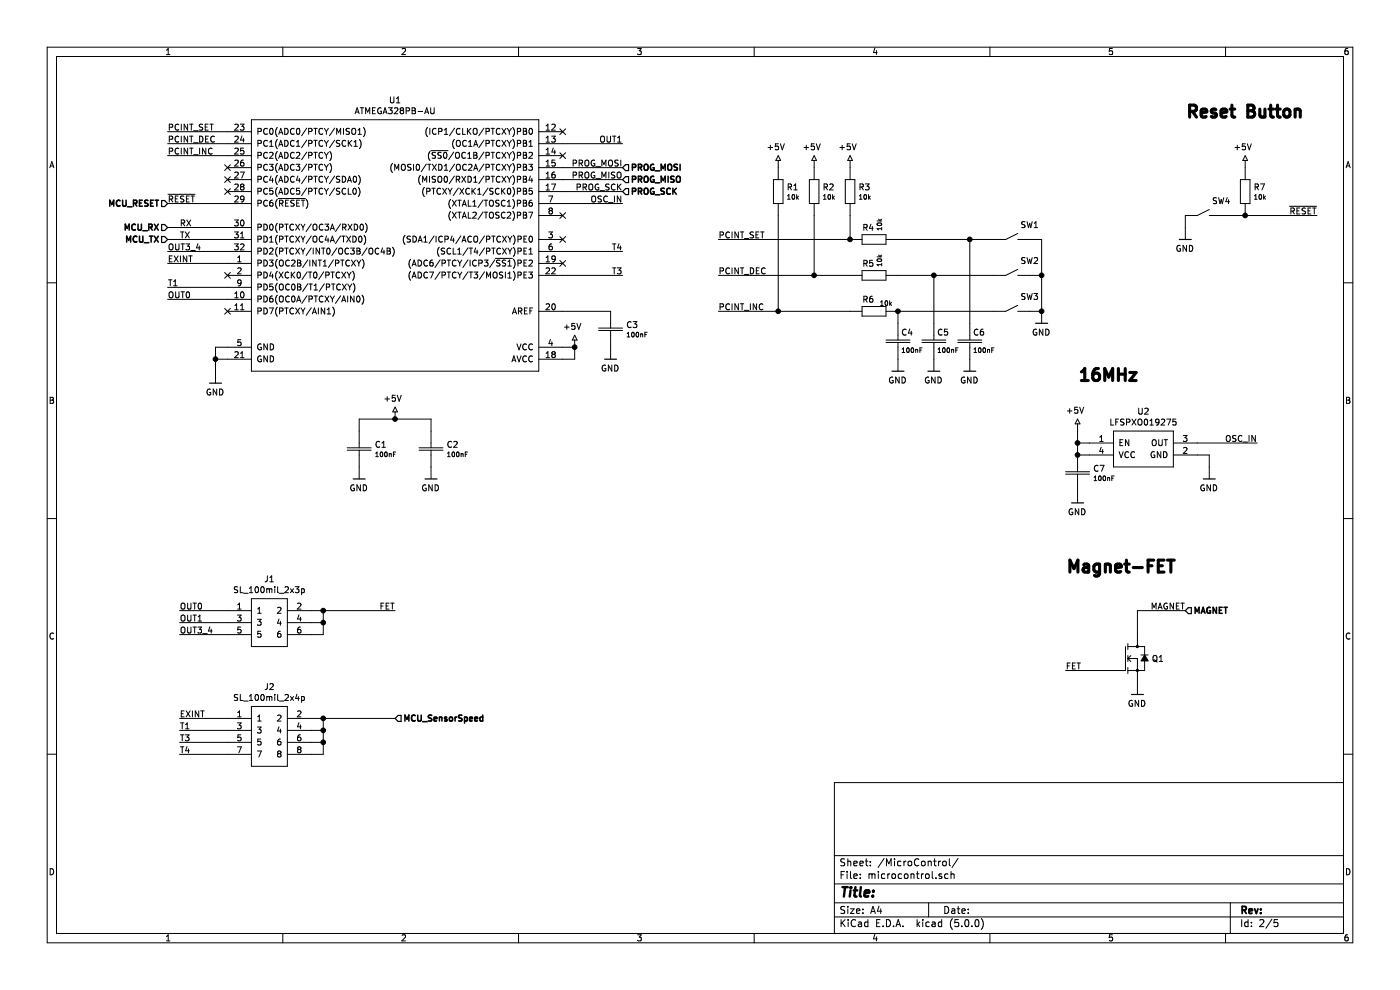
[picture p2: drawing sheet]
EESchema Schematic File Version 4
LIBS:wirbelstrombremse_regler-cache
EELAYER 29 0
EELAYER END
$Descr A4 11693 8268
encoding utf-8
Sheet 2 5
Title ""
Date ""
Rev ""
Comp ""
Comment1 ""
Comment2 ""
Comment3 ""
Comment4 ""
$EndDescr
Wire Wire Line
	2600 6300 2700 6300
Wire Wire Line
	2700 6200 2600 6200
Connection ~ 2700 6200
Wire Wire Line
	2700 6200 2700 6300
Wire Wire Line
	2600 6100 2700 6100
Connection ~ 2700 6100
Wire Wire Line
	2700 6100 2700 6200
Wire Wire Line
	2600 6000 2700 6000
Wire Wire Line
	2700 6000 2700 6100
Text Label 1500 6200 0    50   ~ 0
T3
Text Label 1500 6300 0    50   ~ 0
T4
Wire Wire Line
	1500 6200 1900 6200
Wire Wire Line
	1500 6300 1900 6300
Text Label 1500 6100 0    50   ~ 0
T1
Text Label 1500 6000 0    50   ~ 0
EXINT
Wire Wire Line
	1500 6000 1900 6000
Wire Wire Line
	1500 6100 1900 6100
$Comp
L kicad_joelvonrotz_connector:SL_100mil_2x4p J?
U 1 1
P 2100 5900
AR Path="/5C252517" Ref="J?"  Part="1" 
AR Path="/5C22DAA4/5C252517" Ref="J2"  Part="1" 
F 0 "J2" H 2250 6065 50  0000 C CNN
F 1 "SL_100mil_2x4p" H 2250 5974 50  0000 C CNN
F 2 "MECHANICAL:SL_100MIL_2x4p" H 1100 7000 50  0001 L TNN
F 3 "https://www.mouser.ch/datasheet/2/527/tsw_th-1346766.pdf" H 1100 7600 50  0001 L TNN
F 4 "TSW-104-07-F-D" H 1100 7100 50  0001 L TNN "ValueSymbol"
F 5 "SAM8996-ND" H 1100 7400 50  0001 L TNN "DigikeyNumber"
F 6 "200-TSW10407FD" H 1100 7300 50  0001 L TNN "MouserNumber"
F 7 "2856907" H 1100 7500 50  0001 L TNN "FarnellNumber"
	1    2100 5900
	1    0    0    -1  
$EndComp
Wire Wire Line
	3300 6000 2700 6000
Connection ~ 2700 6000
Text Label 3300 5100 2    50   ~ 0
FET
Wire Wire Line
	2600 5100 2700 5100
Wire Wire Line
	2600 5200 2700 5200
Wire Wire Line
	2700 5200 2700 5100
Connection ~ 2700 5100
Wire Wire Line
	2700 5100 3300 5100
Wire Wire Line
	2600 5300 2700 5300
Wire Wire Line
	2700 5300 2700 5200
Connection ~ 2700 5200
Text Label 1500 5100 0    50   ~ 0
OUT0
Wire Wire Line
	1500 5100 1900 5100
Text Label 1500 5200 0    50   ~ 0
OUT1
Wire Wire Line
	1500 5200 1900 5200
Text Label 1500 5300 0    50   ~ 0
OUT3_4
Wire Wire Line
	1500 5300 1900 5300
$Comp
L kicad_joelvonrotz_power:+5V #PWR?
U 1 1
P 4800 2900
AR Path="/5C25BBAD" Ref="#PWR?"  Part="1" 
AR Path="/5C22DAA4/5C25BBAD" Ref="#PWR0101"  Part="1" 
F 0 "#PWR0101" H 4800 3070 50  0001 C CNN
F 1 "+5V" H 4780 3073 50  0000 C CNN
F 2 "" H 4800 3100 50  0001 C CNN
F 3 "" H 4800 3100 50  0001 C CNN
	1    4800 2900
	1    0    0    -1  
$EndComp
$Comp
L kicad_joelvonrotz_power:GND #PWR?
U 1 1
P 1800 3100
AR Path="/5C25BBB3" Ref="#PWR?"  Part="1" 
AR Path="/5C22DAA4/5C25BBB3" Ref="#PWR0102"  Part="1" 
F 0 "#PWR0102" H 2000 3200 50  0001 C CNN
F 1 "GND" H 1796 2925 50  0000 C CNN
F 2 "" H 1800 3300 50  0001 C CNN
F 3 "" H 1800 3300 50  0001 C CNN
	1    1800 3100
	1    0    0    -1  
$EndComp
Wire Wire Line
	1800 3100 1800 3000
Wire Wire Line
	1800 2900 1900 2900
Wire Wire Line
	1900 3000 1800 3000
Connection ~ 1800 3000
Wire Wire Line
	1800 3000 1800 2900
Wire Wire Line
	4700 2900 4800 2900
Wire Wire Line
	4700 3000 4800 3000
Wire Wire Line
	4800 3000 4800 2900
Connection ~ 4800 2900
$Comp
L kicad_joelvonrotz_IC:ATMEGA328PB-AU U?
U 1 1
P 2100 1000
AR Path="/5C25BBC6" Ref="U?"  Part="1" 
AR Path="/5C22DAA4/5C25BBC6" Ref="U1"  Part="1" 
F 0 "U1" H 3300 1165 50  0000 C CNN
F 1 "ATMEGA328PB-AU" H 3300 1074 50  0000 C CNN
F 2 "IC:TQFP32_7x7_800" H 1100 2300 50  0001 L TNN
F 3 "http://ww1.microchip.com/downloads/en/DeviceDoc/40001906C.pdf" H 1100 2700 50  0001 L TNN
F 4 "ATMEGA328PB-AU" H 1100 2400 50  0001 L TNN "ValueSymbol"
F 5 "ATMEGA328PB-AURCT-ND" H 1100 2500 50  0001 L TNN "DigikeyNumber"
F 6 "556-ATMEGA328PB-AU" H 1100 2600 50  0001 L TNN "MouserNumber"
F 7 "2523203" H 1100 2200 50  0001 L TNN "FarnellNumber"
	1    2100 1000
	1    0    0    -1  
$EndComp
Text Label 5200 2300 2    50   ~ 0
T3
Text Label 5200 2100 2    50   ~ 0
T4
Text Label 1400 2400 0    50   ~ 0
T1
Text Label 1400 2200 0    50   ~ 0
EXINT
Wire Wire Line
	1400 2200 1900 2200
Wire Wire Line
	1400 2400 1900 2400
Wire Wire Line
	4700 2300 5200 2300
Wire Wire Line
	4700 2100 5200 2100
Text Label 1400 2500 0    50   ~ 0
OUT0
Wire Wire Line
	1400 2500 1900 2500
Text Label 5200 1200 2    50   ~ 0
OUT1
Wire Wire Line
	5200 1200 4700 1200
Text Label 1400 2100 0    50   ~ 0
OUT3_4
Wire Wire Line
	1400 2100 1900 2100
NoConn ~ 4700 2200
NoConn ~ 1900 2600
NoConn ~ 1900 2300
$Comp
L kicad_joelvonrotz_passive:CAP_100nF_0603 C?
U 1 1
P 5100 2700
AR Path="/5C25BBE5" Ref="C?"  Part="1" 
AR Path="/5C22DAA4/5C25BBE5" Ref="C3"  Part="1" 
F 0 "C3" V 5112 2828 50  0000 L CNN
F 1 "CAP_100nF_0603" H 4100 3565 50  0001 L TNN
F 2 "PASSIVES:CAP_0603" H 4100 4300 50  0001 L TNN
F 3 "https://www.farnell.com/datasheets/1958469.pdf" H 4100 4400 50  0001 L TNN
F 4 "885012206020" H 4100 4100 50  0001 L TNN "ValueSymbol"
F 5 "732-7939-1-ND" H 4100 3700 50  0001 L TNN "DigikeyNumber"
F 6 "710-885012206020" H 4100 3800 50  0001 L TNN "MouserNumber"
F 7 "2495168" H 4100 3900 50  0001 L TNN "FarnellNumber"
F 8 "100nF" V 5195 2828 39  0000 L CNN "resistance"
	1    5100 2700
	0    1    1    0   
$EndComp
$Comp
L kicad_joelvonrotz_passive:CAP_100nF_0603 C?
U 1 1
P 3000 3700
AR Path="/5C25BBF0" Ref="C?"  Part="1" 
AR Path="/5C22DAA4/5C25BBF0" Ref="C1"  Part="1" 
F 0 "C1" V 3012 3828 50  0000 L CNN
F 1 "CAP_100nF_0603" H 2000 4565 50  0001 L TNN
F 2 "PASSIVES:CAP_0603" H 2000 5300 50  0001 L TNN
F 3 "https://www.farnell.com/datasheets/1958469.pdf" H 2000 5400 50  0001 L TNN
F 4 "885012206020" H 2000 5100 50  0001 L TNN "ValueSymbol"
F 5 "732-7939-1-ND" H 2000 4700 50  0001 L TNN "DigikeyNumber"
F 6 "710-885012206020" H 2000 4800 50  0001 L TNN "MouserNumber"
F 7 "2495168" H 2000 4900 50  0001 L TNN "FarnellNumber"
F 8 "100nF" V 3095 3828 39  0000 L CNN "resistance"
	1    3000 3700
	0    1    1    0   
$EndComp
$Comp
L kicad_joelvonrotz_passive:CAP_100nF_0603 C?
U 1 1
P 3600 3700
AR Path="/5C25BBFB" Ref="C?"  Part="1" 
AR Path="/5C22DAA4/5C25BBFB" Ref="C2"  Part="1" 
F 0 "C2" V 3612 3828 50  0000 L CNN
F 1 "CAP_100nF_0603" H 2600 4565 50  0001 L TNN
F 2 "PASSIVES:CAP_0603" H 2600 5300 50  0001 L TNN
F 3 "https://www.farnell.com/datasheets/1958469.pdf" H 2600 5400 50  0001 L TNN
F 4 "885012206020" H 2600 5100 50  0001 L TNN "ValueSymbol"
F 5 "732-7939-1-ND" H 2600 4700 50  0001 L TNN "DigikeyNumber"
F 6 "710-885012206020" H 2600 4800 50  0001 L TNN "MouserNumber"
F 7 "2495168" H 2600 4900 50  0001 L TNN "FarnellNumber"
F 8 "100nF" V 3695 3828 39  0000 L CNN "resistance"
	1    3600 3700
	0    1    1    0   
$EndComp
$Comp
L kicad_joelvonrotz_power:GND #PWR?
U 1 1
P 5100 2900
AR Path="/5C25BC01" Ref="#PWR?"  Part="1" 
AR Path="/5C22DAA4/5C25BC01" Ref="#PWR0103"  Part="1" 
F 0 "#PWR0103" H 5300 3000 50  0001 C CNN
F 1 "GND" H 5096 2725 50  0000 C CNN
F 2 "" H 5100 3100 50  0001 C CNN
F 3 "" H 5100 3100 50  0001 C CNN
	1    5100 2900
	1    0    0    -1  
$EndComp
$Comp
L kicad_joelvonrotz_power:GND #PWR?
U 1 1
P 3000 3900
AR Path="/5C25BC07" Ref="#PWR?"  Part="1" 
AR Path="/5C22DAA4/5C25BC07" Ref="#PWR0104"  Part="1" 
F 0 "#PWR0104" H 3200 4000 50  0001 C CNN
F 1 "GND" H 2996 3725 50  0000 C CNN
F 2 "" H 3000 4100 50  0001 C CNN
F 3 "" H 3000 4100 50  0001 C CNN
	1    3000 3900
	1    0    0    -1  
$EndComp
$Comp
L kicad_joelvonrotz_power:GND #PWR?
U 1 1
P 3600 3900
AR Path="/5C25BC0D" Ref="#PWR?"  Part="1" 
AR Path="/5C22DAA4/5C25BC0D" Ref="#PWR0105"  Part="1" 
F 0 "#PWR0105" H 3800 4000 50  0001 C CNN
F 1 "GND" H 3596 3725 50  0000 C CNN
F 2 "" H 3600 4100 50  0001 C CNN
F 3 "" H 3600 4100 50  0001 C CNN
	1    3600 3900
	1    0    0    -1  
$EndComp
$Comp
L kicad_joelvonrotz_power:+5V #PWR?
U 1 1
P 3300 3500
AR Path="/5C25BC13" Ref="#PWR?"  Part="1" 
AR Path="/5C22DAA4/5C25BC13" Ref="#PWR0106"  Part="1" 
F 0 "#PWR0106" H 3300 3670 50  0001 C CNN
F 1 "+5V" H 3280 3673 50  0000 C CNN
F 2 "" H 3300 3700 50  0001 C CNN
F 3 "" H 3300 3700 50  0001 C CNN
	1    3300 3500
	1    0    0    -1  
$EndComp
Wire Wire Line
	3000 3500 3000 3600
Wire Wire Line
	3000 3500 3300 3500
Wire Wire Line
	3600 3600 3600 3500
Wire Wire Line
	3600 3500 3300 3500
Connection ~ 3300 3500
Wire Wire Line
	5100 2600 4700 2600
Wire Wire Line
	5200 1700 4700 1700
NoConn ~ 4700 1800
Wire Wire Line
	5200 1600 4700 1600
Wire Wire Line
	5200 1400 4700 1400
Wire Wire Line
	5200 1500 4700 1500
Text Label 1400 1700 0    50   ~ 0
~RESET~
Wire Wire Line
	1400 1700 1900 1700
NoConn ~ 4700 2000
NoConn ~ 4700 1300
NoConn ~ 4700 1100
Text Label 1400 1200 0    50   ~ 0
PCINT_DEC
Wire Wire Line
	1400 1200 1900 1200
Text Label 1400 1100 0    50   ~ 0
PCINT_SET
Wire Wire Line
	1400 1100 1900 1100
Text Label 1400 1300 0    50   ~ 0
PCINT_INC
Wire Wire Line
	1400 1300 1900 1300
$Comp
L kicad_joelvonrotz_IC:OSZ_LFSPXO019275 U?
U 1 1
P 9600 3700
AR Path="/5C266292" Ref="U?"  Part="1" 
AR Path="/5C22DAA4/5C266292" Ref="U2"  Part="1" 
F 0 "U2" H 9550 3965 50  0000 C CNN
F 1 "OSZ_LFSPXO019275" H 8600 4565 50  0001 L TNN
F 2 "DISCRETES:IQD_CFPS-72" H 8600 5300 50  0001 L TNN
F 3 "https://www.farnell.com/datasheets/1853027.pdf" H 8600 5400 50  0001 L TNN
F 4 "LFSPXO019275" H 9550 3874 50  0000 C CNN "ValueSymbol"
F 5 "1923-1114-1-ND" H 8600 4700 50  0001 L TNN "DigikeyNumber"
F 6 "449-LFSPXO019275REEL" H 8600 4800 50  0001 L TNN "MouserNumber"
F 7 "2449457" H 8600 4900 50  0001 L TNN "FarnellNumber"
	1    9600 3700
	1    0    0    -1  
$EndComp
$Comp
L kicad_joelvonrotz_power:+5V #PWR?
U 1 1
P 9000 3600
AR Path="/5C266298" Ref="#PWR?"  Part="1" 
AR Path="/5C22DAA4/5C266298" Ref="#PWR0107"  Part="1" 
F 0 "#PWR0107" H 9000 3770 50  0001 C CNN
F 1 "+5V" H 8980 3773 50  0000 C CNN
F 2 "" H 9000 3800 50  0001 C CNN
F 3 "" H 9000 3800 50  0001 C CNN
	1    9000 3600
	1    0    0    -1  
$EndComp
Wire Wire Line
	9000 3600 9000 3700
Wire Wire Line
	9000 3800 9100 3800
Wire Wire Line
	9100 3700 9000 3700
Connection ~ 9000 3700
Wire Wire Line
	9000 3700 9000 3800
$Comp
L kicad_joelvonrotz_power:GND #PWR?
U 1 1
P 10100 3900
AR Path="/5C2662A3" Ref="#PWR?"  Part="1" 
AR Path="/5C22DAA4/5C2662A3" Ref="#PWR0108"  Part="1" 
F 0 "#PWR0108" H 10300 4000 50  0001 C CNN
F 1 "GND" H 10096 3725 50  0000 C CNN
F 2 "" H 10100 4100 50  0001 C CNN
F 3 "" H 10100 4100 50  0001 C CNN
	1    10100 3900
	1    0    0    -1  
$EndComp
Wire Wire Line
	10100 3900 10100 3800
Wire Wire Line
	10100 3800 10000 3800
Text Label 10500 3700 2    50   ~ 0
OSC_IN
Wire Wire Line
	10500 3700 10000 3700
$Comp
L kicad_joelvonrotz_passive:CAP_100nF_0603 C?
U 1 1
P 9000 3900
AR Path="/5C2662B2" Ref="C?"  Part="1" 
AR Path="/5C22DAA4/5C2662B2" Ref="C7"  Part="1" 
F 0 "C7" V 9012 4028 50  0000 L CNN
F 1 "CAP_100nF_0603" H 8000 4765 50  0001 L TNN
F 2 "PASSIVES:CAP_0603" H 8000 5500 50  0001 L TNN
F 3 "https://www.farnell.com/datasheets/1958469.pdf" H 8000 5600 50  0001 L TNN
F 4 "885012206020" H 8000 5300 50  0001 L TNN "ValueSymbol"
F 5 "732-7939-1-ND" H 8000 4900 50  0001 L TNN "DigikeyNumber"
F 6 "710-885012206020" H 8000 5000 50  0001 L TNN "MouserNumber"
F 7 "2495168" H 8000 5100 50  0001 L TNN "FarnellNumber"
F 8 "100nF" V 9095 4028 39  0000 L CNN "resistance"
	1    9000 3900
	0    1    1    0   
$EndComp
$Comp
L kicad_joelvonrotz_power:GND #PWR?
U 1 1
P 9000 4100
AR Path="/5C2662B8" Ref="#PWR?"  Part="1" 
AR Path="/5C22DAA4/5C2662B8" Ref="#PWR0109"  Part="1" 
F 0 "#PWR0109" H 9200 4200 50  0001 C CNN
F 1 "GND" H 8996 3925 50  0000 C CNN
F 2 "" H 9000 4300 50  0001 C CNN
F 3 "" H 9000 4300 50  0001 C CNN
	1    9000 4100
	1    0    0    -1  
$EndComp
Connection ~ 9000 3800
Text Notes 9000 3200 0    100  ~ 20
16MHz
Text Label 8900 5600 0    50   ~ 0
FET
Wire Wire Line
	8900 5600 9300 5600
$Comp
L kicad_joelvonrotz_power:GND #PWR?
U 1 1
P 9500 5700
AR Path="/5C27523D" Ref="#PWR?"  Part="1" 
AR Path="/5C22DAA4/5C27523D" Ref="#PWR0110"  Part="1" 
F 0 "#PWR0110" H 9700 5800 50  0001 C CNN
F 1 "GND" H 9496 5525 50  0000 C CNN
F 2 "" H 9500 5900 50  0001 C CNN
F 3 "" H 9500 5900 50  0001 C CNN
	1    9500 5700
	1    0    0    -1  
$EndComp
Text Label 9900 5100 2    50   ~ 0
MAGNET
Wire Wire Line
	9500 5100 9500 5300
Wire Wire Line
	9500 5100 9900 5100
$Comp
L kicad_joelvonrotz_discretes:MOSFET_CPH6442 Q?
U 1 1
P 9400 5600
AR Path="/5C27524A" Ref="Q?"  Part="1" 
AR Path="/5C22DAA4/5C27524A" Ref="Q1"  Part="1" 
F 0 "Q1" H 9618 5700 50  0000 L CNN
F 1 "MOSFET_CPH6442" H 8400 6465 50  0001 L TNN
F 2 "DISCRETES:ONSEMI_318BD" H 8400 7200 50  0001 L TNN
F 3 "https://www.onsemi.com/pub/Collateral/CPH6442-D.PDF" H 8400 7300 50  0001 L TNN
F 4 "CPH6442-TL-WOSCT-ND" H 8400 7000 50  0001 L TNN "ValueSymbol"
F 5 "CPH6442-TL-WOSCT-ND" H 8400 6600 50  0001 L TNN "DigikeyNumber"
F 6 "863-CPH6442-TL-W" H 8400 6700 50  0001 L TNN "MouserNumber"
F 7 "2845360" H 8400 6800 50  0001 L TNN "FarnellNumber"
	1    9400 5600
	1    0    0    -1  
$EndComp
Text Notes 8900 4800 0    100  ~ 20
Magnet-FET
$Comp
L kicad_joelvonrotz_passive:RES_10k_0603 R7
U 1 1
P 10400 1500
F 0 "R7" V 10462 1568 50  0000 L CNN
F 1 "RES_10k_0603" H 9400 2400 50  0001 L TNN
F 2 "PASSIVES:RES_0603" H 9400 3100 50  0001 L TNN
F 3 "http://www.yageo.com/documents/recent/PYu-RC_Group_51_RoHS_L_9.pdf" H 9400 3200 50  0001 L TNN
F 4 "RC0603FR-0710KL" H 9400 2900 50  0001 L TNN "ValueSymbol"
F 5 "311-10.0KHRCT-ND" H 9400 2500 50  0001 L TNN "DigikeyNumber"
F 6 "603-RC0603FR-0710KL" H 9400 2600 50  0001 L TNN "MouserNumber"
F 7 "9238603" H 9400 2700 50  0001 L TNN "FarnellNumber"
F 8 "10k" V 10545 1568 39  0000 L CNN "resistance"
	1    10400 1500
	0    1    1    0   
$EndComp
$Comp
L kicad_joelvonrotz_power:+5V #PWR?
U 1 1
P 10400 1400
AR Path="/5C2B7BD8" Ref="#PWR?"  Part="1" 
AR Path="/5C22DAA4/5C2B7BD8" Ref="#PWR0111"  Part="1" 
F 0 "#PWR0111" H 10400 1570 50  0001 C CNN
F 1 "+5V" H 10380 1573 50  0000 C CNN
F 2 "" H 10400 1600 50  0001 C CNN
F 3 "" H 10400 1600 50  0001 C CNN
	1    10400 1400
	1    0    0    -1  
$EndComp
$Comp
L kicad_joelvonrotz_power:GND #PWR?
U 1 1
P 9900 1900
AR Path="/5C2B9CB5" Ref="#PWR?"  Part="1" 
AR Path="/5C22DAA4/5C2B9CB5" Ref="#PWR0112"  Part="1" 
F 0 "#PWR0112" H 10100 2000 50  0001 C CNN
F 1 "GND" H 9896 1725 50  0000 C CNN
F 2 "" H 9900 2100 50  0001 C CNN
F 3 "" H 9900 2100 50  0001 C CNN
	1    9900 1900
	1    0    0    -1  
$EndComp
$Comp
L kicad_joelvonrotz_mechanical:BUT_B3F-1022 SW4
U 1 1
P 10000 1800
F 0 "SW4" H 10200 1923 50  0000 C CNN
F 1 "BUT_B3F-1022" H 9000 2665 50  0001 L TNN
F 2 "MECHANICAL:BUT_B3F-10XX" H 9000 3400 50  0001 L TNN
F 3 "https://omronfs.omron.com/en_US/ecb/products/pdf/en-b3f.pdf" H 9000 3500 50  0001 L TNN
F 4 "B3F-1022" H 9000 3200 50  0001 L TNN "ValueSymbol"
F 5 "SW403-ND" H 9000 2800 50  0001 L TNN "DigikeyNumber"
F 6 "653-B3F-1022" H 9000 2900 50  0001 L TNN "MouserNumber"
F 7 "1829495" H 9000 3000 50  0001 L TNN "FarnellNumber"
	1    10000 1800
	1    0    0    -1  
$EndComp
Wire Wire Line
	9900 1900 9900 1800
Wire Wire Line
	10200 1800 10400 1800
Connection ~ 10400 1800
Text Label 11000 1800 2    50   ~ 0
~RESET~
Wire Wire Line
	10400 1800 11000 1800
Text Notes 9900 1000 0    100  ~ 20
Reset Button
NoConn ~ 1900 1400
NoConn ~ 1900 1500
NoConn ~ 1900 1600
Text Label 6000 2300 0    50   ~ 0
PCINT_DEC
Text Label 6000 2000 0    50   ~ 0
PCINT_SET
Text Label 6000 2600 0    50   ~ 0
PCINT_INC
$Comp
L kicad_joelvonrotz_mechanical:BUT_B3F-1022 SW3
U 1 1
P 8400 2600
F 0 "SW3" H 8600 2723 50  0000 C CNN
F 1 "BUT_B3F-1022" H 7400 3465 50  0001 L TNN
F 2 "MECHANICAL:BUT_B3F-10XX" H 7400 4200 50  0001 L TNN
F 3 "https://omronfs.omron.com/en_US/ecb/products/pdf/en-b3f.pdf" H 7400 4300 50  0001 L TNN
F 4 "B3F-1022" H 7400 4000 50  0001 L TNN "ValueSymbol"
F 5 "SW403-ND" H 7400 3600 50  0001 L TNN "DigikeyNumber"
F 6 "653-B3F-1022" H 7400 3700 50  0001 L TNN "MouserNumber"
F 7 "1829495" H 7400 3800 50  0001 L TNN "FarnellNumber"
	1    8400 2600
	1    0    0    -1  
$EndComp
$Comp
L kicad_joelvonrotz_mechanical:BUT_B3F-1022 SW1
U 1 1
P 8400 2000
F 0 "SW1" H 8600 2123 50  0000 C CNN
F 1 "BUT_B3F-1022" H 7400 2865 50  0001 L TNN
F 2 "MECHANICAL:BUT_B3F-10XX" H 7400 3600 50  0001 L TNN
F 3 "https://omronfs.omron.com/en_US/ecb/products/pdf/en-b3f.pdf" H 7400 3700 50  0001 L TNN
F 4 "B3F-1022" H 7400 3400 50  0001 L TNN "ValueSymbol"
F 5 "SW403-ND" H 7400 3000 50  0001 L TNN "DigikeyNumber"
F 6 "653-B3F-1022" H 7400 3100 50  0001 L TNN "MouserNumber"
F 7 "1829495" H 7400 3200 50  0001 L TNN "FarnellNumber"
	1    8400 2000
	1    0    0    -1  
$EndComp
$Comp
L kicad_joelvonrotz_mechanical:BUT_B3F-1022 SW2
U 1 1
P 8400 2300
F 0 "SW2" H 8600 2423 50  0000 C CNN
F 1 "BUT_B3F-1022" H 7400 3165 50  0001 L TNN
F 2 "MECHANICAL:BUT_B3F-10XX" H 7400 3900 50  0001 L TNN
F 3 "https://omronfs.omron.com/en_US/ecb/products/pdf/en-b3f.pdf" H 7400 4000 50  0001 L TNN
F 4 "B3F-1022" H 7400 3700 50  0001 L TNN "ValueSymbol"
F 5 "SW403-ND" H 7400 3300 50  0001 L TNN "DigikeyNumber"
F 6 "653-B3F-1022" H 7400 3400 50  0001 L TNN "MouserNumber"
F 7 "1829495" H 7400 3500 50  0001 L TNN "FarnellNumber"
	1    8400 2300
	1    0    0    -1  
$EndComp
$Comp
L kicad_joelvonrotz_power:GND #PWR?
U 1 1
P 8700 2600
AR Path="/5C2F7FB2" Ref="#PWR?"  Part="1" 
AR Path="/5C22DAA4/5C2F7FB2" Ref="#PWR0113"  Part="1" 
F 0 "#PWR0113" H 8900 2700 50  0001 C CNN
F 1 "GND" H 8696 2425 50  0000 C CNN
F 2 "" H 8700 2800 50  0001 C CNN
F 3 "" H 8700 2800 50  0001 C CNN
	1    8700 2600
	1    0    0    -1  
$EndComp
Wire Wire Line
	8700 2600 8600 2600
$Comp
L kicad_joelvonrotz_passive:RES_10k_0603 R3
U 1 1
P 7100 1500
F 0 "R3" V 7162 1568 50  0000 L CNN
F 1 "RES_10k_0603" H 6100 2400 50  0001 L TNN
F 2 "PASSIVES:RES_0603" H 6100 3100 50  0001 L TNN
F 3 "http://www.yageo.com/documents/recent/PYu-RC_Group_51_RoHS_L_9.pdf" H 6100 3200 50  0001 L TNN
F 4 "RC0603FR-0710KL" H 6100 2900 50  0001 L TNN "ValueSymbol"
F 5 "311-10.0KHRCT-ND" H 6100 2500 50  0001 L TNN "DigikeyNumber"
F 6 "603-RC0603FR-0710KL" H 6100 2600 50  0001 L TNN "MouserNumber"
F 7 "9238603" H 6100 2700 50  0001 L TNN "FarnellNumber"
F 8 "10k" V 7245 1568 39  0000 L CNN "resistance"
	1    7100 1500
	0    1    1    0   
$EndComp
$Comp
L kicad_joelvonrotz_power:+5V #PWR?
U 1 1
P 7100 1400
AR Path="/5C302B9D" Ref="#PWR?"  Part="1" 
AR Path="/5C22DAA4/5C302B9D" Ref="#PWR0114"  Part="1" 
F 0 "#PWR0114" H 7100 1570 50  0001 C CNN
F 1 "+5V" H 7080 1573 50  0000 C CNN
F 2 "" H 7100 1600 50  0001 C CNN
F 3 "" H 7100 1600 50  0001 C CNN
	1    7100 1400
	1    0    0    -1  
$EndComp
$Comp
L kicad_joelvonrotz_passive:RES_10k_0603 R5
U 1 1
P 7200 2300
F 0 "R5" H 7200 2400 50  0000 L CNN
F 1 "RES_10k_0603" H 6200 3200 50  0001 L TNN
F 2 "PASSIVES:RES_0603" H 6200 3900 50  0001 L TNN
F 3 "http://www.yageo.com/documents/recent/PYu-RC_Group_51_RoHS_L_9.pdf" H 6200 4000 50  0001 L TNN
F 4 "RC0603FR-0710KL" H 6200 3700 50  0001 L TNN "ValueSymbol"
F 5 "311-10.0KHRCT-ND" H 6200 3300 50  0001 L TNN "DigikeyNumber"
F 6 "603-RC0603FR-0710KL" H 6200 3400 50  0001 L TNN "MouserNumber"
F 7 "9238603" H 6200 3500 50  0001 L TNN "FarnellNumber"
F 8 "10k" V 7345 2368 39  0000 L CNN "resistance"
	1    7200 2300
	1    0    0    -1  
$EndComp
$Comp
L kicad_joelvonrotz_passive:RES_10k_0603 R6
U 1 1
P 7200 2600
F 0 "R6" H 7200 2700 50  0000 L CNN
F 1 "RES_10k_0603" H 6200 3500 50  0001 L TNN
F 2 "PASSIVES:RES_0603" H 6200 4200 50  0001 L TNN
F 3 "http://www.yageo.com/documents/recent/PYu-RC_Group_51_RoHS_L_9.pdf" H 6200 4300 50  0001 L TNN
F 4 "RC0603FR-0710KL" H 6200 4000 50  0001 L TNN "ValueSymbol"
F 5 "311-10.0KHRCT-ND" H 6200 3600 50  0001 L TNN "DigikeyNumber"
F 6 "603-RC0603FR-0710KL" H 6200 3700 50  0001 L TNN "MouserNumber"
F 7 "9238603" H 6200 3800 50  0001 L TNN "FarnellNumber"
F 8 "10k" H 7345 2668 39  0000 L CNN "resistance"
	1    7200 2600
	1    0    0    -1  
$EndComp
$Comp
L kicad_joelvonrotz_passive:RES_10k_0603 R4
U 1 1
P 7200 2000
F 0 "R4" H 7200 2100 50  0000 L CNN
F 1 "RES_10k_0603" H 6200 2900 50  0001 L TNN
F 2 "PASSIVES:RES_0603" H 6200 3600 50  0001 L TNN
F 3 "http://www.yageo.com/documents/recent/PYu-RC_Group_51_RoHS_L_9.pdf" H 6200 3700 50  0001 L TNN
F 4 "RC0603FR-0710KL" H 6200 3400 50  0001 L TNN "ValueSymbol"
F 5 "311-10.0KHRCT-ND" H 6200 3000 50  0001 L TNN "DigikeyNumber"
F 6 "603-RC0603FR-0710KL" H 6200 3100 50  0001 L TNN "MouserNumber"
F 7 "9238603" H 6200 3200 50  0001 L TNN "FarnellNumber"
F 8 "10k" V 7345 2068 39  0000 L CNN "resistance"
	1    7200 2000
	1    0    0    -1  
$EndComp
Wire Wire Line
	8700 2600 8700 2300
Wire Wire Line
	8700 2000 8600 2000
Connection ~ 8700 2600
Wire Wire Line
	8600 2300 8700 2300
Connection ~ 8700 2300
Wire Wire Line
	8700 2300 8700 2000
$Comp
L kicad_joelvonrotz_passive:RES_10k_0603 R2
U 1 1
P 6800 1500
F 0 "R2" V 6862 1568 50  0000 L CNN
F 1 "RES_10k_0603" H 5800 2400 50  0001 L TNN
F 2 "PASSIVES:RES_0603" H 5800 3100 50  0001 L TNN
F 3 "http://www.yageo.com/documents/recent/PYu-RC_Group_51_RoHS_L_9.pdf" H 5800 3200 50  0001 L TNN
F 4 "RC0603FR-0710KL" H 5800 2900 50  0001 L TNN "ValueSymbol"
F 5 "311-10.0KHRCT-ND" H 5800 2500 50  0001 L TNN "DigikeyNumber"
F 6 "603-RC0603FR-0710KL" H 5800 2600 50  0001 L TNN "MouserNumber"
F 7 "9238603" H 5800 2700 50  0001 L TNN "FarnellNumber"
F 8 "10k" V 6945 1568 39  0000 L CNN "resistance"
	1    6800 1500
	0    1    1    0   
$EndComp
$Comp
L kicad_joelvonrotz_passive:RES_10k_0603 R1
U 1 1
P 6500 1500
F 0 "R1" V 6562 1568 50  0000 L CNN
F 1 "RES_10k_0603" H 5500 2400 50  0001 L TNN
F 2 "PASSIVES:RES_0603" H 5500 3100 50  0001 L TNN
F 3 "http://www.yageo.com/documents/recent/PYu-RC_Group_51_RoHS_L_9.pdf" H 5500 3200 50  0001 L TNN
F 4 "RC0603FR-0710KL" H 5500 2900 50  0001 L TNN "ValueSymbol"
F 5 "311-10.0KHRCT-ND" H 5500 2500 50  0001 L TNN "DigikeyNumber"
F 6 "603-RC0603FR-0710KL" H 5500 2600 50  0001 L TNN "MouserNumber"
F 7 "9238603" H 5500 2700 50  0001 L TNN "FarnellNumber"
F 8 "10k" V 6645 1568 39  0000 L CNN "resistance"
	1    6500 1500
	0    1    1    0   
$EndComp
$Comp
L kicad_joelvonrotz_power:+5V #PWR?
U 1 1
P 6800 1400
AR Path="/5C340D24" Ref="#PWR?"  Part="1" 
AR Path="/5C22DAA4/5C340D24" Ref="#PWR0115"  Part="1" 
F 0 "#PWR0115" H 6800 1570 50  0001 C CNN
F 1 "+5V" H 6780 1573 50  0000 C CNN
F 2 "" H 6800 1600 50  0001 C CNN
F 3 "" H 6800 1600 50  0001 C CNN
	1    6800 1400
	1    0    0    -1  
$EndComp
$Comp
L kicad_joelvonrotz_power:+5V #PWR?
U 1 1
P 6500 1400
AR Path="/5C342F3A" Ref="#PWR?"  Part="1" 
AR Path="/5C22DAA4/5C342F3A" Ref="#PWR0116"  Part="1" 
F 0 "#PWR0116" H 6500 1570 50  0001 C CNN
F 1 "+5V" H 6480 1573 50  0000 C CNN
F 2 "" H 6500 1600 50  0001 C CNN
F 3 "" H 6500 1600 50  0001 C CNN
	1    6500 1400
	1    0    0    -1  
$EndComp
Wire Wire Line
	7100 1800 7100 2000
Wire Wire Line
	6000 2000 7100 2000
Connection ~ 7100 2000
Wire Wire Line
	6800 1800 6800 2300
Wire Wire Line
	6800 2300 7100 2300
Wire Wire Line
	7500 2300 7800 2300
Wire Wire Line
	7100 2600 6500 2600
Wire Wire Line
	6500 2600 6500 1800
Wire Wire Line
	6000 2300 6800 2300
Connection ~ 6800 2300
Wire Wire Line
	6000 2600 6500 2600
Connection ~ 6500 2600
$Comp
L kicad_joelvonrotz_passive:CAP_100nF_0603 C6
U 1 1
P 8100 2800
F 0 "C6" V 8075 2825 50  0000 L CNN
F 1 "CAP_100nF_0603" H 7100 3665 50  0001 L TNN
F 2 "PASSIVES:CAP_0603" H 7100 4400 50  0001 L TNN
F 3 "https://www.farnell.com/datasheets/1958469.pdf" H 7100 4500 50  0001 L TNN
F 4 "885012206020" H 7100 4200 50  0001 L TNN "ValueSymbol"
F 5 "732-7939-1-ND" H 7100 3800 50  0001 L TNN "DigikeyNumber"
F 6 "710-885012206020" H 7100 3900 50  0001 L TNN "MouserNumber"
F 7 "2495168" H 7100 4000 50  0001 L TNN "FarnellNumber"
F 8 "100nF" V 8225 2825 39  0000 L CNN "resistance"
	1    8100 2800
	0    1    1    0   
$EndComp
$Comp
L kicad_joelvonrotz_passive:CAP_100nF_0603 C4
U 1 1
P 7500 2800
F 0 "C4" V 7475 2825 50  0000 L CNN
F 1 "CAP_100nF_0603" H 6500 3665 50  0001 L TNN
F 2 "PASSIVES:CAP_0603" H 6500 4400 50  0001 L TNN
F 3 "https://www.farnell.com/datasheets/1958469.pdf" H 6500 4500 50  0001 L TNN
F 4 "885012206020" H 6500 4200 50  0001 L TNN "ValueSymbol"
F 5 "732-7939-1-ND" H 6500 3800 50  0001 L TNN "DigikeyNumber"
F 6 "710-885012206020" H 6500 3900 50  0001 L TNN "MouserNumber"
F 7 "2495168" H 6500 4000 50  0001 L TNN "FarnellNumber"
F 8 "100nF" V 7625 2825 39  0000 L CNN "resistance"
	1    7500 2800
	0    1    1    0   
$EndComp
$Comp
L kicad_joelvonrotz_passive:CAP_100nF_0603 C5
U 1 1
P 7800 2800
F 0 "C5" V 7775 2825 50  0000 L CNN
F 1 "CAP_100nF_0603" H 6800 3665 50  0001 L TNN
F 2 "PASSIVES:CAP_0603" H 6800 4400 50  0001 L TNN
F 3 "https://www.farnell.com/datasheets/1958469.pdf" H 6800 4500 50  0001 L TNN
F 4 "885012206020" H 6800 4200 50  0001 L TNN "ValueSymbol"
F 5 "732-7939-1-ND" H 6800 3800 50  0001 L TNN "DigikeyNumber"
F 6 "710-885012206020" H 6800 3900 50  0001 L TNN "MouserNumber"
F 7 "2495168" H 6800 4000 50  0001 L TNN "FarnellNumber"
F 8 "100nF" V 7925 2825 39  0000 L CNN "resistance"
	1    7800 2800
	0    1    1    0   
$EndComp
Wire Wire Line
	7500 2700 7500 2600
Connection ~ 7500 2600
Wire Wire Line
	7800 2300 7800 2700
Connection ~ 7800 2300
Wire Wire Line
	8100 2700 8100 2000
Wire Wire Line
	8100 2000 8300 2000
Wire Wire Line
	7500 2000 8100 2000
Connection ~ 8100 2000
Wire Wire Line
	7800 2300 8300 2300
Wire Wire Line
	7500 2600 8300 2600
$Comp
L kicad_joelvonrotz_power:GND #PWR?
U 1 1
P 8100 3000
AR Path="/5C39E91B" Ref="#PWR?"  Part="1" 
AR Path="/5C22DAA4/5C39E91B" Ref="#PWR0117"  Part="1" 
F 0 "#PWR0117" H 8300 3100 50  0001 C CNN
F 1 "GND" H 8096 2825 50  0000 C CNN
F 2 "" H 8100 3200 50  0001 C CNN
F 3 "" H 8100 3200 50  0001 C CNN
	1    8100 3000
	1    0    0    -1  
$EndComp
$Comp
L kicad_joelvonrotz_power:GND #PWR?
U 1 1
P 7800 3000
AR Path="/5C3A18B0" Ref="#PWR?"  Part="1" 
AR Path="/5C22DAA4/5C3A18B0" Ref="#PWR0118"  Part="1" 
F 0 "#PWR0118" H 8000 3100 50  0001 C CNN
F 1 "GND" H 7796 2825 50  0000 C CNN
F 2 "" H 7800 3200 50  0001 C CNN
F 3 "" H 7800 3200 50  0001 C CNN
	1    7800 3000
	1    0    0    -1  
$EndComp
$Comp
L kicad_joelvonrotz_power:GND #PWR?
U 1 1
P 7500 3000
AR Path="/5C3A45A4" Ref="#PWR?"  Part="1" 
AR Path="/5C22DAA4/5C3A45A4" Ref="#PWR0119"  Part="1" 
F 0 "#PWR0119" H 7700 3100 50  0001 C CNN
F 1 "GND" H 7496 2825 50  0000 C CNN
F 2 "" H 7500 3200 50  0001 C CNN
F 3 "" H 7500 3200 50  0001 C CNN
	1    7500 3000
	1    0    0    -1  
$EndComp
Text HLabel 5200 1400 2    50   Input ~ 10
PROG_MOSI
Text HLabel 5200 1500 2    50   Input ~ 10
PROG_MISO
Text HLabel 5200 1600 2    50   Input ~ 10
PROG_SCK
Text HLabel 1400 1700 0    50   Input ~ 10
MCU_RESET
Text HLabel 3300 6000 2    50   Input ~ 10
MCU_SensorSpeed
Text HLabel 9900 5100 2    50   Input ~ 10
MAGNET
Text Label 1500 1900 0    50   ~ 0
RX
Text Label 1500 2000 0    50   ~ 0
TX
Text HLabel 1400 2000 0    50   Input ~ 10
MCU_TX
Wire Wire Line
	1900 2000 1400 2000
Wire Wire Line
	1900 1900 1400 1900
Text HLabel 1400 1900 0    50   Input ~ 10
MCU_RX
$Comp
L kicad_joelvonrotz_connector:SL_100mil_2x3p J1
U 1 1
P 2100 5000
F 0 "J1" H 2250 5165 50  0000 C CNN
F 1 "SL_100mil_2x3p" H 2250 5074 50  0000 C CNN
F 2 "MECHANICAL:SL_100MIL_2x3p" H 1100 6100 50  0001 L TNN
F 3 "https://www.farnell.com/datasheets/1992055.pdf" H 1100 6700 50  0001 L TNN
F 4 "TSW-103-07-F-D" H 1100 6200 50  0001 L TNN "ValueSymbol"
F 5 "SAM10846-ND" H 1100 6500 50  0001 L TNN "DigikeyNumber"
F 6 "200-TSW10307FD" H 1100 6400 50  0001 L TNN "MouserNumber"
F 7 "2667449" H 1100 6600 50  0001 L TNN "FarnellNumber"
	1    2100 5000
	1    0    0    -1  
$EndComp
Text Label 5200 1700 2    50   ~ 0
OSC_IN
Text Label 5200 1600 2    50   ~ 0
PROG_SCK
Text Label 5200 1500 2    50   ~ 0
PROG_MISO
Text Label 5200 1400 2    50   ~ 0
PROG_MOSI
$EndSCHEMATC
